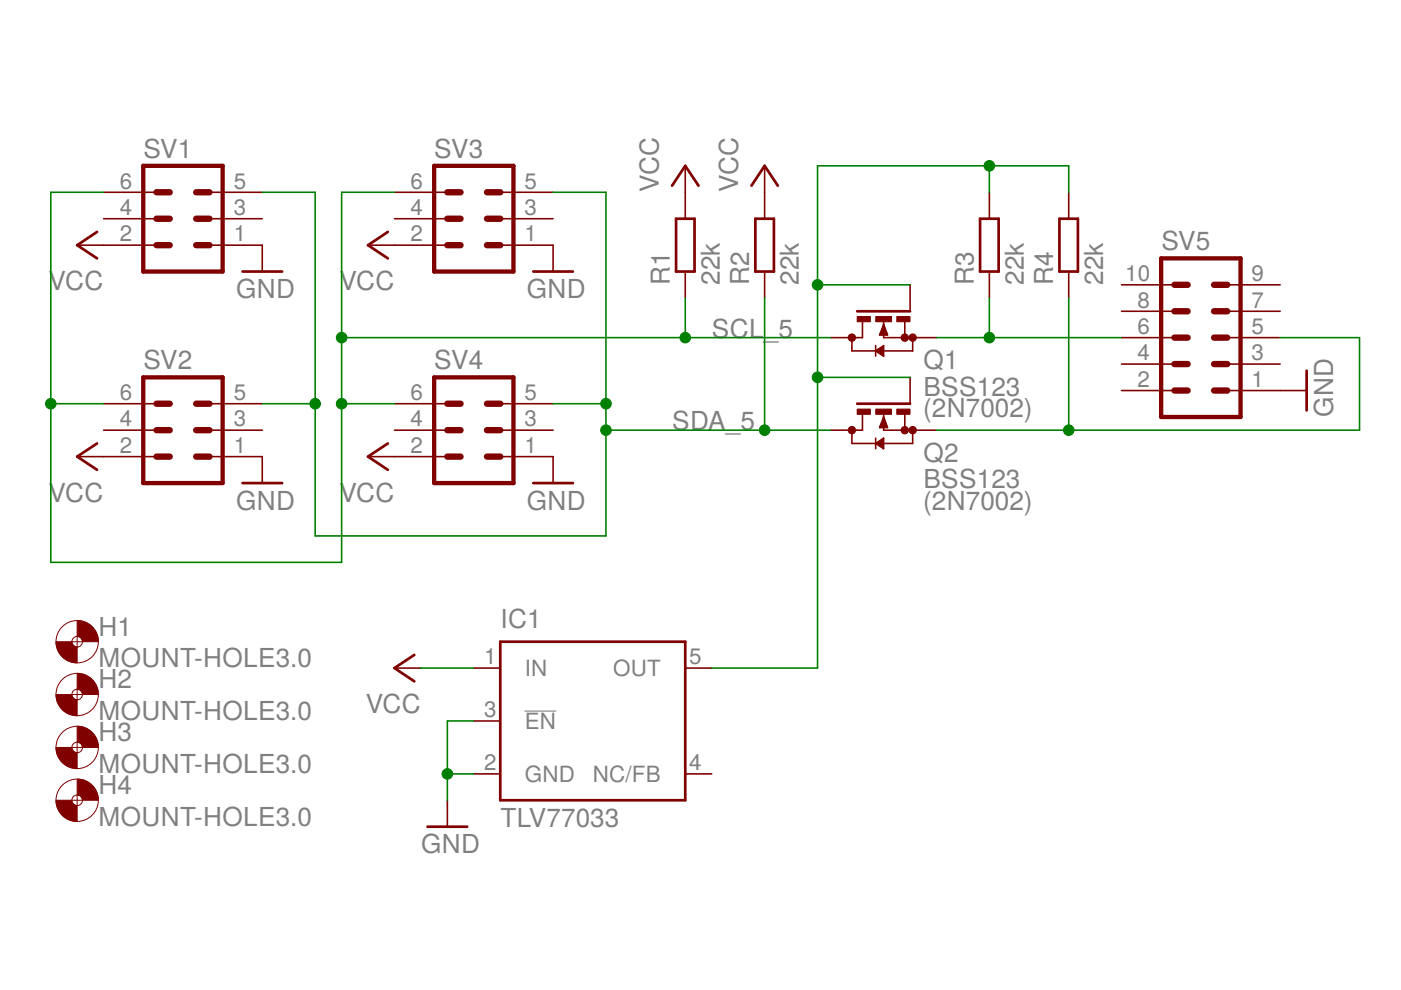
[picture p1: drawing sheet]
<?xml version="1.0" encoding="utf-8"?>
<!DOCTYPE eagle SYSTEM "eagle.dtd">
<eagle version="6.6.0">
<drawing>
<settings>
<setting alwaysvectorfont="no"/>
<setting verticaltext="up"/>
</settings>
<grid distance="0.1" unitdist="inch" unit="inch" style="lines" multiple="1" display="no" altdistance="0.01" altunitdist="inch" altunit="inch"/>
<schematic xreflabel="Ð­" xrefpart="/%S.%C%R">
<libraries>
<library name="con-ml">
<symbols>
<symbol name="06P">
<wire x1="3.81" y1="-5.08" x2="-3.81" y2="-5.08" width="0.4064" layer="94"/>
<wire x1="-3.81" y1="5.08" x2="-3.81" y2="-5.08" width="0.4064" layer="94"/>
<wire x1="3.81" y1="-5.08" x2="3.81" y2="5.08" width="0.4064" layer="94"/>
<wire x1="-3.81" y1="5.08" x2="3.81" y2="5.08" width="0.4064" layer="94"/>
<wire x1="1.27" y1="2.54" x2="2.54" y2="2.54" width="0.6096" layer="94"/>
<wire x1="1.27" y1="0" x2="2.54" y2="0" width="0.6096" layer="94"/>
<wire x1="1.27" y1="-2.54" x2="2.54" y2="-2.54" width="0.6096" layer="94"/>
<wire x1="-2.54" y1="2.54" x2="-1.27" y2="2.54" width="0.6096" layer="94"/>
<wire x1="-2.54" y1="0" x2="-1.27" y2="0" width="0.6096" layer="94"/>
<wire x1="-2.54" y1="-2.54" x2="-1.27" y2="-2.54" width="0.6096" layer="94"/>
<text x="-3.81" y="-7.62" size="1.778" layer="96">&gt;VALUE</text>
<text x="-3.81" y="5.842" size="1.778" layer="95">&gt;NAME</text>
<pin name="1" x="7.62" y="-2.54" visible="pad" length="middle" direction="pas" rot="R180"/>
<pin name="2" x="-7.62" y="-2.54" visible="pad" length="middle" direction="pas"/>
<pin name="3" x="7.62" y="0" visible="pad" length="middle" direction="pas" rot="R180"/>
<pin name="4" x="-7.62" y="0" visible="pad" length="middle" direction="pas"/>
<pin name="5" x="7.62" y="2.54" visible="pad" length="middle" direction="pas" rot="R180"/>
<pin name="6" x="-7.62" y="2.54" visible="pad" length="middle" direction="pas"/>
</symbol>
<symbol name="10P">
<wire x1="3.81" y1="-7.62" x2="-3.81" y2="-7.62" width="0.4064" layer="94"/>
<wire x1="-3.81" y1="7.62" x2="-3.81" y2="-7.62" width="0.4064" layer="94"/>
<wire x1="3.81" y1="-7.62" x2="3.81" y2="7.62" width="0.4064" layer="94"/>
<wire x1="-3.81" y1="7.62" x2="3.81" y2="7.62" width="0.4064" layer="94"/>
<wire x1="1.27" y1="5.08" x2="2.54" y2="5.08" width="0.6096" layer="94"/>
<wire x1="1.27" y1="2.54" x2="2.54" y2="2.54" width="0.6096" layer="94"/>
<wire x1="1.27" y1="0" x2="2.54" y2="0" width="0.6096" layer="94"/>
<wire x1="1.27" y1="-2.54" x2="2.54" y2="-2.54" width="0.6096" layer="94"/>
<wire x1="1.27" y1="-5.08" x2="2.54" y2="-5.08" width="0.6096" layer="94"/>
<wire x1="-2.54" y1="5.08" x2="-1.27" y2="5.08" width="0.6096" layer="94"/>
<wire x1="-2.54" y1="2.54" x2="-1.27" y2="2.54" width="0.6096" layer="94"/>
<wire x1="-2.54" y1="0" x2="-1.27" y2="0" width="0.6096" layer="94"/>
<wire x1="-2.54" y1="-2.54" x2="-1.27" y2="-2.54" width="0.6096" layer="94"/>
<wire x1="-2.54" y1="-5.08" x2="-1.27" y2="-5.08" width="0.6096" layer="94"/>
<text x="-3.81" y="-10.16" size="1.778" layer="96">&gt;VALUE</text>
<text x="-3.81" y="8.382" size="1.778" layer="95">&gt;NAME</text>
<pin name="1" x="7.62" y="-5.08" visible="pad" length="middle" direction="pas" rot="R180"/>
<pin name="2" x="-7.62" y="-5.08" visible="pad" length="middle" direction="pas"/>
<pin name="3" x="7.62" y="-2.54" visible="pad" length="middle" direction="pas" rot="R180"/>
<pin name="4" x="-7.62" y="-2.54" visible="pad" length="middle" direction="pas"/>
<pin name="5" x="7.62" y="0" visible="pad" length="middle" direction="pas" rot="R180"/>
<pin name="6" x="-7.62" y="0" visible="pad" length="middle" direction="pas"/>
<pin name="7" x="7.62" y="2.54" visible="pad" length="middle" direction="pas" rot="R180"/>
<pin name="8" x="-7.62" y="2.54" visible="pad" length="middle" direction="pas"/>
<pin name="9" x="7.62" y="5.08" visible="pad" length="middle" direction="pas" rot="R180"/>
<pin name="10" x="-7.62" y="5.08" visible="pad" length="middle" direction="pas"/>
</symbol>
</symbols>
<devicesets>
<deviceset name="ML6" prefix="SV" uservalue="yes">
<gates>
<gate name="1" symbol="06P" x="0" y="0"/>
</gates>
<devices>
<device name="" package="ML6">
<connects>
<connect gate="1" pin="1" pad="1"/>
<connect gate="1" pin="2" pad="2"/>
<connect gate="1" pin="3" pad="3"/>
<connect gate="1" pin="4" pad="4"/>
<connect gate="1" pin="5" pad="5"/>
<connect gate="1" pin="6" pad="6"/>
</connects>
<technologies>
<technology name="">
<attribute name="MF" value="" constant="no"/>
<attribute name="MPN" value="" constant="no"/>
<attribute name="OC_FARNELL" value="unknown" constant="no"/>
<attribute name="OC_NEWARK" value="unknown" constant="no"/>
</technology>
</technologies>
</device>
</devices>
</deviceset>
<deviceset name="ML10" prefix="SV" uservalue="yes">
<gates>
<gate name="G$1" symbol="10P" x="0" y="0"/>
</gates>
<devices>
<device name="" package="ML10">
<connects>
<connect gate="G$1" pin="1" pad="1"/>
<connect gate="G$1" pin="10" pad="10"/>
<connect gate="G$1" pin="2" pad="2"/>
<connect gate="G$1" pin="3" pad="3"/>
<connect gate="G$1" pin="4" pad="4"/>
<connect gate="G$1" pin="5" pad="5"/>
<connect gate="G$1" pin="6" pad="6"/>
<connect gate="G$1" pin="7" pad="7"/>
<connect gate="G$1" pin="8" pad="8"/>
<connect gate="G$1" pin="9" pad="9"/>
</connects>
<technologies>
<technology name="">
<attribute name="MF" value="" constant="no"/>
<attribute name="MPN" value="" constant="no"/>
<attribute name="OC_FARNELL" value="unknown" constant="no"/>
<attribute name="OC_NEWARK" value="unknown" constant="no"/>
</technology>
</technologies>
</device>
</devices>
</deviceset>
</devicesets>
</library>
<library name="holes">
<symbols>
<symbol name="MOUNT-HOLE">
<wire x1="0" y1="1.27" x2="1.27" y2="0" width="1.524" layer="94" curve="-90" cap="flat"/>
<wire x1="-1.27" y1="0" x2="0" y2="-1.27" width="1.524" layer="94" curve="90" cap="flat"/>
<wire x1="-0.508" y1="0" x2="0.508" y2="0" width="0.0508" layer="94"/>
<wire x1="0" y1="0.508" x2="0" y2="-0.508" width="0.0508" layer="94"/>
<circle x="0" y="0" radius="2.032" width="0.0508" layer="94"/>
<circle x="0" y="0" radius="0.508" width="0.0508" layer="94"/>
<text x="2.032" y="0.5842" size="1.778" layer="95">&gt;NAME</text>
<text x="2.032" y="-2.4638" size="1.778" layer="96">&gt;VALUE</text>
</symbol>
</symbols>
<devicesets>
<deviceset name="MOUNT-HOLE" prefix="H">
<gates>
<gate name="G$1" symbol="MOUNT-HOLE" x="0" y="0"/>
</gates>
<devices>
<device name="2.8" package="2,8">
<technologies>
<technology name=""/>
</technologies>
</device>
<device name="3.0" package="3,0">
<technologies>
<technology name=""/>
</technologies>
</device>
<device name="3.3" package="3,3">
<technologies>
<technology name=""/>
</technologies>
</device>
<device name="3.6" package="3,6">
<technologies>
<technology name=""/>
</technologies>
</device>
<device name="4.1" package="4,1">
<technologies>
<technology name=""/>
</technologies>
</device>
<device name="4.5" package="4,5">
<technologies>
<technology name=""/>
</technologies>
</device>
<device name="5.0" package="5,0">
<technologies>
<technology name=""/>
</technologies>
</device>
<device name="3.2" package="3,2">
<technologies>
<technology name=""/>
</technologies>
</device>
<device name="4.3" package="4,3">
<technologies>
<technology name=""/>
</technologies>
</device>
<device name="5.5" package="5,5">
<technologies>
<technology name=""/>
</technologies>
</device>
</devices>
</deviceset>
</devicesets>
</library>
<library name="rcl">
<symbols>
<symbol name="R-EU">
<wire x1="-2.54" y1="-0.889" x2="2.54" y2="-0.889" width="0.254" layer="94"/>
<wire x1="2.54" y1="0.889" x2="-2.54" y2="0.889" width="0.254" layer="94"/>
<wire x1="2.54" y1="-0.889" x2="2.54" y2="0.889" width="0.254" layer="94"/>
<wire x1="-2.54" y1="-0.889" x2="-2.54" y2="0.889" width="0.254" layer="94"/>
<text x="-3.81" y="1.4986" size="1.778" layer="95">&gt;NAME</text>
<text x="-3.81" y="-3.302" size="1.778" layer="96">&gt;VALUE</text>
<pin name="2" x="5.08" y="0" visible="off" length="short" direction="pas" swaplevel="1" rot="R180"/>
<pin name="1" x="-5.08" y="0" visible="off" length="short" direction="pas" swaplevel="1"/>
</symbol>
</symbols>
<devicesets>
<deviceset name="R-EU_" prefix="R" uservalue="yes">
<gates>
<gate name="G$1" symbol="R-EU" x="0" y="0"/>
</gates>
<devices>
<device name="R0402" package="R0402">
<connects>
<connect gate="G$1" pin="1" pad="1"/>
<connect gate="G$1" pin="2" pad="2"/>
</connects>
<technologies>
<technology name=""/>
</technologies>
</device>
<device name="R0603" package="R0603">
<connects>
<connect gate="G$1" pin="1" pad="1"/>
<connect gate="G$1" pin="2" pad="2"/>
</connects>
<technologies>
<technology name=""/>
</technologies>
</device>
<device name="R0805" package="R0805">
<connects>
<connect gate="G$1" pin="1" pad="1"/>
<connect gate="G$1" pin="2" pad="2"/>
</connects>
<technologies>
<technology name=""/>
</technologies>
</device>
<device name="R0805W" package="R0805W">
<connects>
<connect gate="G$1" pin="1" pad="1"/>
<connect gate="G$1" pin="2" pad="2"/>
</connects>
<technologies>
<technology name=""/>
</technologies>
</device>
<device name="R1005" package="R1005">
<connects>
<connect gate="G$1" pin="1" pad="1"/>
<connect gate="G$1" pin="2" pad="2"/>
</connects>
<technologies>
<technology name=""/>
</technologies>
</device>
<device name="R1206" package="R1206">
<connects>
<connect gate="G$1" pin="1" pad="1"/>
<connect gate="G$1" pin="2" pad="2"/>
</connects>
<technologies>
<technology name=""/>
</technologies>
</device>
<device name="R1206W" package="R1206W">
<connects>
<connect gate="G$1" pin="1" pad="1"/>
<connect gate="G$1" pin="2" pad="2"/>
</connects>
<technologies>
<technology name=""/>
</technologies>
</device>
<device name="R1210" package="R1210">
<connects>
<connect gate="G$1" pin="1" pad="1"/>
<connect gate="G$1" pin="2" pad="2"/>
</connects>
<technologies>
<technology name=""/>
</technologies>
</device>
<device name="R1210W" package="R1210W">
<connects>
<connect gate="G$1" pin="1" pad="1"/>
<connect gate="G$1" pin="2" pad="2"/>
</connects>
<technologies>
<technology name=""/>
</technologies>
</device>
<device name="R2010" package="R2010">
<connects>
<connect gate="G$1" pin="1" pad="1"/>
<connect gate="G$1" pin="2" pad="2"/>
</connects>
<technologies>
<technology name=""/>
</technologies>
</device>
<device name="R2010W" package="R2010W">
<connects>
<connect gate="G$1" pin="1" pad="1"/>
<connect gate="G$1" pin="2" pad="2"/>
</connects>
<technologies>
<technology name=""/>
</technologies>
</device>
<device name="R2012" package="R2012">
<connects>
<connect gate="G$1" pin="1" pad="1"/>
<connect gate="G$1" pin="2" pad="2"/>
</connects>
<technologies>
<technology name=""/>
</technologies>
</device>
<device name="R2012W" package="R2012W">
<connects>
<connect gate="G$1" pin="1" pad="1"/>
<connect gate="G$1" pin="2" pad="2"/>
</connects>
<technologies>
<technology name=""/>
</technologies>
</device>
<device name="R2512" package="R2512">
<connects>
<connect gate="G$1" pin="1" pad="1"/>
<connect gate="G$1" pin="2" pad="2"/>
</connects>
<technologies>
<technology name=""/>
</technologies>
</device>
<device name="R2512W" package="R2512W">
<connects>
<connect gate="G$1" pin="1" pad="1"/>
<connect gate="G$1" pin="2" pad="2"/>
</connects>
<technologies>
<technology name=""/>
</technologies>
</device>
<device name="R3216" package="R3216">
<connects>
<connect gate="G$1" pin="1" pad="1"/>
<connect gate="G$1" pin="2" pad="2"/>
</connects>
<technologies>
<technology name=""/>
</technologies>
</device>
<device name="R3216W" package="R3216W">
<connects>
<connect gate="G$1" pin="1" pad="1"/>
<connect gate="G$1" pin="2" pad="2"/>
</connects>
<technologies>
<technology name=""/>
</technologies>
</device>
<device name="R3225" package="R3225">
<connects>
<connect gate="G$1" pin="1" pad="1"/>
<connect gate="G$1" pin="2" pad="2"/>
</connects>
<technologies>
<technology name=""/>
</technologies>
</device>
<device name="R3225W" package="R3225W">
<connects>
<connect gate="G$1" pin="1" pad="1"/>
<connect gate="G$1" pin="2" pad="2"/>
</connects>
<technologies>
<technology name=""/>
</technologies>
</device>
<device name="R5025" package="R5025">
<connects>
<connect gate="G$1" pin="1" pad="1"/>
<connect gate="G$1" pin="2" pad="2"/>
</connects>
<technologies>
<technology name=""/>
</technologies>
</device>
<device name="R5025W" package="R5025W">
<connects>
<connect gate="G$1" pin="1" pad="1"/>
<connect gate="G$1" pin="2" pad="2"/>
</connects>
<technologies>
<technology name=""/>
</technologies>
</device>
<device name="R6332" package="R6332">
<connects>
<connect gate="G$1" pin="1" pad="1"/>
<connect gate="G$1" pin="2" pad="2"/>
</connects>
<technologies>
<technology name=""/>
</technologies>
</device>
<device name="R6332W" package="R6332W">
<connects>
<connect gate="G$1" pin="1" pad="1"/>
<connect gate="G$1" pin="2" pad="2"/>
</connects>
<technologies>
<technology name=""/>
</technologies>
</device>
<device name="M0805" package="M0805">
<connects>
<connect gate="G$1" pin="1" pad="1"/>
<connect gate="G$1" pin="2" pad="2"/>
</connects>
<technologies>
<technology name=""/>
</technologies>
</device>
<device name="M1206" package="M1206">
<connects>
<connect gate="G$1" pin="1" pad="1"/>
<connect gate="G$1" pin="2" pad="2"/>
</connects>
<technologies>
<technology name=""/>
</technologies>
</device>
<device name="M1406" package="M1406">
<connects>
<connect gate="G$1" pin="1" pad="1"/>
<connect gate="G$1" pin="2" pad="2"/>
</connects>
<technologies>
<technology name=""/>
</technologies>
</device>
<device name="M2012" package="M2012">
<connects>
<connect gate="G$1" pin="1" pad="1"/>
<connect gate="G$1" pin="2" pad="2"/>
</connects>
<technologies>
<technology name=""/>
</technologies>
</device>
<device name="M2309" package="M2309">
<connects>
<connect gate="G$1" pin="1" pad="1"/>
<connect gate="G$1" pin="2" pad="2"/>
</connects>
<technologies>
<technology name=""/>
</technologies>
</device>
<device name="M3216" package="M3216">
<connects>
<connect gate="G$1" pin="1" pad="1"/>
<connect gate="G$1" pin="2" pad="2"/>
</connects>
<technologies>
<technology name=""/>
</technologies>
</device>
<device name="M3516" package="M3516">
<connects>
<connect gate="G$1" pin="1" pad="1"/>
<connect gate="G$1" pin="2" pad="2"/>
</connects>
<technologies>
<technology name=""/>
</technologies>
</device>
<device name="M5923" package="M5923">
<connects>
<connect gate="G$1" pin="1" pad="1"/>
<connect gate="G$1" pin="2" pad="2"/>
</connects>
<technologies>
<technology name=""/>
</technologies>
</device>
<device name="0204/5" package="0204/5">
<connects>
<connect gate="G$1" pin="1" pad="1"/>
<connect gate="G$1" pin="2" pad="2"/>
</connects>
<technologies>
<technology name=""/>
</technologies>
</device>
<device name="0204/7" package="0204/7">
<connects>
<connect gate="G$1" pin="1" pad="1"/>
<connect gate="G$1" pin="2" pad="2"/>
</connects>
<technologies>
<technology name=""/>
</technologies>
</device>
<device name="0204/2V" package="0204V">
<connects>
<connect gate="G$1" pin="1" pad="1"/>
<connect gate="G$1" pin="2" pad="2"/>
</connects>
<technologies>
<technology name=""/>
</technologies>
</device>
<device name="0207/10" package="0207/10">
<connects>
<connect gate="G$1" pin="1" pad="1"/>
<connect gate="G$1" pin="2" pad="2"/>
</connects>
<technologies>
<technology name=""/>
</technologies>
</device>
<device name="0207/12" package="0207/12">
<connects>
<connect gate="G$1" pin="1" pad="1"/>
<connect gate="G$1" pin="2" pad="2"/>
</connects>
<technologies>
<technology name=""/>
</technologies>
</device>
<device name="0207/15" package="0207/15">
<connects>
<connect gate="G$1" pin="1" pad="1"/>
<connect gate="G$1" pin="2" pad="2"/>
</connects>
<technologies>
<technology name=""/>
</technologies>
</device>
<device name="0207/2V" package="0207/2V">
<connects>
<connect gate="G$1" pin="1" pad="1"/>
<connect gate="G$1" pin="2" pad="2"/>
</connects>
<technologies>
<technology name=""/>
</technologies>
</device>
<device name="0207/5V" package="0207/5V">
<connects>
<connect gate="G$1" pin="1" pad="1"/>
<connect gate="G$1" pin="2" pad="2"/>
</connects>
<technologies>
<technology name=""/>
</technologies>
</device>
<device name="0207/7" package="0207/7">
<connects>
<connect gate="G$1" pin="1" pad="1"/>
<connect gate="G$1" pin="2" pad="2"/>
</connects>
<technologies>
<technology name=""/>
</technologies>
</device>
<device name="0309/10" package="0309/10">
<connects>
<connect gate="G$1" pin="1" pad="1"/>
<connect gate="G$1" pin="2" pad="2"/>
</connects>
<technologies>
<technology name=""/>
</technologies>
</device>
<device name="0309/12" package="0309/12">
<connects>
<connect gate="G$1" pin="1" pad="1"/>
<connect gate="G$1" pin="2" pad="2"/>
</connects>
<technologies>
<technology name=""/>
</technologies>
</device>
<device name="0309/V" package="0309V">
<connects>
<connect gate="G$1" pin="1" pad="1"/>
<connect gate="G$1" pin="2" pad="2"/>
</connects>
<technologies>
<technology name=""/>
</technologies>
</device>
<device name="0411/12" package="0411/12">
<connects>
<connect gate="G$1" pin="1" pad="1"/>
<connect gate="G$1" pin="2" pad="2"/>
</connects>
<technologies>
<technology name=""/>
</technologies>
</device>
<device name="0411/15" package="0411/15">
<connects>
<connect gate="G$1" pin="1" pad="1"/>
<connect gate="G$1" pin="2" pad="2"/>
</connects>
<technologies>
<technology name=""/>
</technologies>
</device>
<device name="0411/3V" package="0411V">
<connects>
<connect gate="G$1" pin="1" pad="1"/>
<connect gate="G$1" pin="2" pad="2"/>
</connects>
<technologies>
<technology name=""/>
</technologies>
</device>
<device name="0414/15" package="0414/15">
<connects>
<connect gate="G$1" pin="1" pad="1"/>
<connect gate="G$1" pin="2" pad="2"/>
</connects>
<technologies>
<technology name=""/>
</technologies>
</device>
<device name="0414/5V" package="0414V">
<connects>
<connect gate="G$1" pin="1" pad="1"/>
<connect gate="G$1" pin="2" pad="2"/>
</connects>
<technologies>
<technology name=""/>
</technologies>
</device>
<device name="0617/17" package="0617/17">
<connects>
<connect gate="G$1" pin="1" pad="1"/>
<connect gate="G$1" pin="2" pad="2"/>
</connects>
<technologies>
<technology name=""/>
</technologies>
</device>
<device name="0617/22" package="0617/22">
<connects>
<connect gate="G$1" pin="1" pad="1"/>
<connect gate="G$1" pin="2" pad="2"/>
</connects>
<technologies>
<technology name=""/>
</technologies>
</device>
<device name="0617/5V" package="0617V">
<connects>
<connect gate="G$1" pin="1" pad="1"/>
<connect gate="G$1" pin="2" pad="2"/>
</connects>
<technologies>
<technology name=""/>
</technologies>
</device>
<device name="0922/22" package="0922/22">
<connects>
<connect gate="G$1" pin="1" pad="1"/>
<connect gate="G$1" pin="2" pad="2"/>
</connects>
<technologies>
<technology name=""/>
</technologies>
</device>
<device name="0613/5V" package="P0613V">
<connects>
<connect gate="G$1" pin="1" pad="1"/>
<connect gate="G$1" pin="2" pad="2"/>
</connects>
<technologies>
<technology name=""/>
</technologies>
</device>
<device name="0613/15" package="P0613/15">
<connects>
<connect gate="G$1" pin="1" pad="1"/>
<connect gate="G$1" pin="2" pad="2"/>
</connects>
<technologies>
<technology name=""/>
</technologies>
</device>
<device name="0817/22" package="P0817/22">
<connects>
<connect gate="G$1" pin="1" pad="1"/>
<connect gate="G$1" pin="2" pad="2"/>
</connects>
<technologies>
<technology name=""/>
</technologies>
</device>
<device name="0817/7V" package="P0817V">
<connects>
<connect gate="G$1" pin="1" pad="1"/>
<connect gate="G$1" pin="2" pad="2"/>
</connects>
<technologies>
<technology name=""/>
</technologies>
</device>
<device name="V234/12" package="V234/12">
<connects>
<connect gate="G$1" pin="1" pad="1"/>
<connect gate="G$1" pin="2" pad="2"/>
</connects>
<technologies>
<technology name=""/>
</technologies>
</device>
<device name="V235/17" package="V235/17">
<connects>
<connect gate="G$1" pin="1" pad="1"/>
<connect gate="G$1" pin="2" pad="2"/>
</connects>
<technologies>
<technology name=""/>
</technologies>
</device>
<device name="V526-0" package="V526-0">
<connects>
<connect gate="G$1" pin="1" pad="1"/>
<connect gate="G$1" pin="2" pad="2"/>
</connects>
<technologies>
<technology name=""/>
</technologies>
</device>
<device name="MELF0102R" package="MINI_MELF-0102R">
<connects>
<connect gate="G$1" pin="1" pad="1"/>
<connect gate="G$1" pin="2" pad="2"/>
</connects>
<technologies>
<technology name=""/>
</technologies>
</device>
<device name="MELF0102W" package="MINI_MELF-0102W">
<connects>
<connect gate="G$1" pin="1" pad="1"/>
<connect gate="G$1" pin="2" pad="2"/>
</connects>
<technologies>
<technology name=""/>
</technologies>
</device>
<device name="MELF0204R" package="MINI_MELF-0204R">
<connects>
<connect gate="G$1" pin="1" pad="1"/>
<connect gate="G$1" pin="2" pad="2"/>
</connects>
<technologies>
<technology name=""/>
</technologies>
</device>
<device name="MELF0204W" package="MINI_MELF-0204W">
<connects>
<connect gate="G$1" pin="1" pad="1"/>
<connect gate="G$1" pin="2" pad="2"/>
</connects>
<technologies>
<technology name=""/>
</technologies>
</device>
<device name="MELF0207R" package="MINI_MELF-0207R">
<connects>
<connect gate="G$1" pin="1" pad="1"/>
<connect gate="G$1" pin="2" pad="2"/>
</connects>
<technologies>
<technology name=""/>
</technologies>
</device>
<device name="MELF0207W" package="MINI_MELF-0207W">
<connects>
<connect gate="G$1" pin="1" pad="1"/>
<connect gate="G$1" pin="2" pad="2"/>
</connects>
<technologies>
<technology name=""/>
</technologies>
</device>
<device name="0922V" package="0922V">
<connects>
<connect gate="G$1" pin="1" pad="1"/>
<connect gate="G$1" pin="2" pad="2"/>
</connects>
<technologies>
<technology name=""/>
</technologies>
</device>
<device name="RDH/15" package="RDH/15">
<connects>
<connect gate="G$1" pin="1" pad="1"/>
<connect gate="G$1" pin="2" pad="2"/>
</connects>
<technologies>
<technology name=""/>
</technologies>
</device>
<device name="MELF0102AX" package="MINI_MELF-0102AX">
<connects>
<connect gate="G$1" pin="1" pad="1"/>
<connect gate="G$1" pin="2" pad="2"/>
</connects>
<technologies>
<technology name=""/>
</technologies>
</device>
<device name="R0201" package="R0201">
<connects>
<connect gate="G$1" pin="1" pad="1"/>
<connect gate="G$1" pin="2" pad="2"/>
</connects>
<technologies>
<technology name=""/>
</technologies>
</device>
<device name="VTA52" package="VTA52">
<connects>
<connect gate="G$1" pin="1" pad="1"/>
<connect gate="G$1" pin="2" pad="2"/>
</connects>
<technologies>
<technology name=""/>
</technologies>
</device>
<device name="VTA53" package="VTA53">
<connects>
<connect gate="G$1" pin="1" pad="1"/>
<connect gate="G$1" pin="2" pad="2"/>
</connects>
<technologies>
<technology name=""/>
</technologies>
</device>
<device name="VTA54" package="VTA54">
<connects>
<connect gate="G$1" pin="1" pad="1"/>
<connect gate="G$1" pin="2" pad="2"/>
</connects>
<technologies>
<technology name=""/>
</technologies>
</device>
<device name="VTA55" package="VTA55">
<connects>
<connect gate="G$1" pin="1" pad="1"/>
<connect gate="G$1" pin="2" pad="2"/>
</connects>
<technologies>
<technology name=""/>
</technologies>
</device>
<device name="VTA56" package="VTA56">
<connects>
<connect gate="G$1" pin="1" pad="1"/>
<connect gate="G$1" pin="2" pad="2"/>
</connects>
<technologies>
<technology name=""/>
</technologies>
</device>
<device name="VMTA55" package="VMTA55">
<connects>
<connect gate="G$1" pin="1" pad="1"/>
<connect gate="G$1" pin="2" pad="2"/>
</connects>
<technologies>
<technology name=""/>
</technologies>
</device>
<device name="VMTB60" package="VMTB60">
<connects>
<connect gate="G$1" pin="1" pad="1"/>
<connect gate="G$1" pin="2" pad="2"/>
</connects>
<technologies>
<technology name=""/>
</technologies>
</device>
<device name="R4527" package="R4527">
<connects>
<connect gate="G$1" pin="1" pad="1"/>
<connect gate="G$1" pin="2" pad="2"/>
</connects>
<technologies>
<technology name=""/>
</technologies>
</device>
<device name="WSC0001" package="WSC0001">
<connects>
<connect gate="G$1" pin="1" pad="1"/>
<connect gate="G$1" pin="2" pad="2"/>
</connects>
<technologies>
<technology name=""/>
</technologies>
</device>
<device name="WSC0002" package="WSC0002">
<connects>
<connect gate="G$1" pin="1" pad="1"/>
<connect gate="G$1" pin="2" pad="2"/>
</connects>
<technologies>
<technology name=""/>
</technologies>
</device>
<device name="WSC01/2" package="WSC01/2">
<connects>
<connect gate="G$1" pin="1" pad="1"/>
<connect gate="G$1" pin="2" pad="2"/>
</connects>
<technologies>
<technology name=""/>
</technologies>
</device>
<device name="WSC2515" package="WSC2515">
<connects>
<connect gate="G$1" pin="1" pad="1"/>
<connect gate="G$1" pin="2" pad="2"/>
</connects>
<technologies>
<technology name=""/>
</technologies>
</device>
<device name="WSC4527" package="WSC4527">
<connects>
<connect gate="G$1" pin="1" pad="1"/>
<connect gate="G$1" pin="2" pad="2"/>
</connects>
<technologies>
<technology name=""/>
</technologies>
</device>
<device name="WSC6927" package="WSC6927">
<connects>
<connect gate="G$1" pin="1" pad="1"/>
<connect gate="G$1" pin="2" pad="2"/>
</connects>
<technologies>
<technology name=""/>
</technologies>
</device>
<device name="R1218" package="R1218">
<connects>
<connect gate="G$1" pin="1" pad="1"/>
<connect gate="G$1" pin="2" pad="2"/>
</connects>
<technologies>
<technology name=""/>
</technologies>
</device>
<device name="1812X7R" package="1812X7R">
<connects>
<connect gate="G$1" pin="1" pad="1"/>
<connect gate="G$1" pin="2" pad="2"/>
</connects>
<technologies>
<technology name=""/>
</technologies>
</device>
</devices>
</deviceset>
</devicesets>
</library>
<library name="supply1">
<symbols>
<symbol name="GND">
<wire x1="-1.905" y1="0" x2="1.905" y2="0" width="0.254" layer="94"/>
<text x="-2.54" y="-2.54" size="1.778" layer="96">&gt;VALUE</text>
<pin name="GND" x="0" y="2.54" visible="off" length="short" direction="sup" rot="R270"/>
</symbol>
<symbol name="VCC">
<wire x1="1.27" y1="-1.905" x2="0" y2="0" width="0.254" layer="94"/>
<wire x1="0" y1="0" x2="-1.27" y2="-1.905" width="0.254" layer="94"/>
<text x="-2.54" y="-2.54" size="1.778" layer="96" rot="R90">&gt;VALUE</text>
<pin name="VCC" x="0" y="-2.54" visible="off" length="short" direction="sup" rot="R90"/>
</symbol>
</symbols>
<devicesets>
<deviceset name="GND" prefix="GND">
<gates>
<gate name="1" symbol="GND" x="0" y="0"/>
</gates>
<devices>
<device name="">
<technologies>
<technology name=""/>
</technologies>
</device>
</devices>
</deviceset>
<deviceset name="VCC" prefix="P+">
<gates>
<gate name="VCC" symbol="VCC" x="0" y="0"/>
</gates>
<devices>
<device name="">
<technologies>
<technology name=""/>
</technologies>
</device>
</devices>
</deviceset>
</devicesets>
</library>
<library name="texas">
<symbols>
<symbol name="TPS770XX">
<wire x1="-7.62" y1="7.62" x2="10.16" y2="7.62" width="0.254" layer="94"/>
<wire x1="10.16" y1="7.62" x2="10.16" y2="-7.62" width="0.254" layer="94"/>
<wire x1="10.16" y1="-7.62" x2="-7.62" y2="-7.62" width="0.254" layer="94"/>
<wire x1="-7.62" y1="-7.62" x2="-7.62" y2="7.62" width="0.254" layer="94"/>
<text x="-7.62" y="8.89" size="1.778" layer="95">&gt;NAME</text>
<text x="-7.62" y="-10.16" size="1.778" layer="96">&gt;VALUE</text>
<pin name="IN" x="-10.16" y="5.08" length="short" direction="in"/>
<pin name="!EN" x="-10.16" y="0" length="short" direction="in"/>
<pin name="NC/FB" x="12.7" y="-5.08" length="short" direction="pas" rot="R180"/>
<pin name="OUT" x="12.7" y="5.08" length="short" direction="pas" rot="R180"/>
<pin name="GND" x="-10.16" y="-5.08" length="short" direction="pwr"/>
</symbol>
</symbols>
<devicesets>
<deviceset name="TPS770*" prefix="IC">
<gates>
<gate name="G$1" symbol="TPS770XX" x="0" y="0"/>
</gates>
<devices>
<device name="" package="SOT23-DBV">
<connects>
<connect gate="G$1" pin="!EN" pad="3"/>
<connect gate="G$1" pin="GND" pad="2"/>
<connect gate="G$1" pin="IN" pad="1"/>
<connect gate="G$1" pin="NC/FB" pad="4"/>
<connect gate="G$1" pin="OUT" pad="5"/>
</connects>
<technologies>
<technology name="01">
<attribute name="MF" value="TEXAS INSTRUMENTS" constant="no"/>
<attribute name="MPN" value="TPS77001DBVT" constant="no"/>
<attribute name="OC_FARNELL" value="8461554" constant="no"/>
<attribute name="OC_NEWARK" value="77C1171" constant="no"/>
</technology>
<technology name="12">
<attribute name="MF" value="TEXAS INSTRUMENT CONNECTORS" constant="no"/>
<attribute name="MPN" value="TPS77012DBVR" constant="no"/>
<attribute name="OC_FARNELL" value="1412877" constant="no"/>
<attribute name="OC_NEWARK" value="77C1172" constant="no"/>
</technology>
<technology name="15">
<attribute name="MF" value="TEXAS INSTRUMENT CONNECTORS" constant="no"/>
<attribute name="MPN" value="TPS77015DBVT" constant="no"/>
<attribute name="OC_FARNELL" value="1412879" constant="no"/>
<attribute name="OC_NEWARK" value="77C1175" constant="no"/>
</technology>
<technology name="18">
<attribute name="MF" value="TEXAS INSTRUMENT CONNECTORS" constant="no"/>
<attribute name="MPN" value="TPS77018DBVR" constant="no"/>
<attribute name="OC_FARNELL" value="1575745" constant="no"/>
<attribute name="OC_NEWARK" value="77C1176" constant="no"/>
</technology>
<technology name="25">
<attribute name="MF" value="TEXAS INSTRUMENTS" constant="no"/>
<attribute name="MPN" value="TPS77025DBVR" constant="no"/>
<attribute name="OC_FARNELL" value="1412881" constant="no"/>
<attribute name="OC_NEWARK" value="77C1178" constant="no"/>
</technology>
<technology name="27">
<attribute name="MF" value="TEXAS INSTRUMENT CONNECTORS" constant="no"/>
<attribute name="MPN" value="TPS77027DBVT" constant="no"/>
<attribute name="OC_FARNELL" value="1510191" constant="no"/>
<attribute name="OC_NEWARK" value="77C1181" constant="no"/>
</technology>
<technology name="28">
<attribute name="MF" value="TEXAS INSTRUMENT CONNECTORS" constant="no"/>
<attribute name="MPN" value="TPS77028DBVR" constant="no"/>
<attribute name="OC_FARNELL" value="1412882" constant="no"/>
<attribute name="OC_NEWARK" value="77C1182" constant="no"/>
</technology>
<technology name="30">
<attribute name="MF" value="TEXAS INSTRUMENTS" constant="no"/>
<attribute name="MPN" value="TPS77030DBVT" constant="no"/>
<attribute name="OC_FARNELL" value="1207348" constant="no"/>
<attribute name="OC_NEWARK" value="77C1185" constant="no"/>
</technology>
<technology name="33">
<attribute name="MF" value="TEXAS INSTRUMENTS" constant="no"/>
<attribute name="MPN" value="TPS77033DBVT" constant="no"/>
<attribute name="OC_FARNELL" value="8461570" constant="no"/>
<attribute name="OC_NEWARK" value="77C1187" constant="no"/>
</technology>
<technology name="50">
<attribute name="MF" value="TEXAS INSTRUMENT CONNECTORS" constant="no"/>
<attribute name="MPN" value="TPS77050DBVT" constant="no"/>
<attribute name="OC_FARNELL" value="1412883" constant="no"/>
<attribute name="OC_NEWARK" value="77C1189" constant="no"/>
</technology>
</technologies>
</device>
</devices>
</deviceset>
</devicesets>
</library>
<library name="transistor-small-signal">
<symbols>
<symbol name="N-MOS">
<wire x1="-1.27" y1="0" x2="-0.254" y2="0.381" width="0.1524" layer="94"/>
<wire x1="-0.254" y1="0.381" x2="-0.254" y2="-0.381" width="0.1524" layer="94"/>
<wire x1="-0.254" y1="-0.381" x2="-1.27" y2="0" width="0.1524" layer="94"/>
<wire x1="-1.27" y1="0" x2="-1.016" y2="0" width="0.1524" layer="94"/>
<wire x1="-1.016" y1="0" x2="-0.889" y2="0" width="0.1524" layer="94"/>
<wire x1="-0.889" y1="0" x2="0" y2="0" width="0.1524" layer="94"/>
<wire x1="0" y1="0" x2="0" y2="-2.032" width="0.1524" layer="94"/>
<wire x1="0" y1="-2.032" x2="0" y2="-2.794" width="0.1524" layer="94"/>
<wire x1="-1.524" y1="0" x2="-1.27" y2="0" width="0.1524" layer="94"/>
<wire x1="-2.54" y1="2.54" x2="-2.54" y2="-2.54" width="0.254" layer="94"/>
<wire x1="0" y1="3.048" x2="1.27" y2="3.048" width="0.1524" layer="94"/>
<wire x1="1.27" y1="3.048" x2="1.27" y2="0.762" width="0.1524" layer="94"/>
<wire x1="1.27" y1="0.762" x2="1.27" y2="0.508" width="0.1524" layer="94"/>
<wire x1="1.27" y1="0.508" x2="1.27" y2="-2.794" width="0.1524" layer="94"/>
<wire x1="1.27" y1="-2.794" x2="0" y2="-2.794" width="0.1524" layer="94"/>
<wire x1="1.778" y1="0" x2="0.762" y2="0" width="0.1524" layer="94"/>
<wire x1="0.762" y1="0" x2="1.27" y2="0.762" width="0.1524" layer="94"/>
<wire x1="1.27" y1="0.762" x2="1.778" y2="0" width="0.1524" layer="94"/>
<wire x1="1.778" y1="0.762" x2="0.762" y2="0.762" width="0.1524" layer="94"/>
<wire x1="-1.524" y1="2.032" x2="0" y2="2.032" width="0.1524" layer="94"/>
<wire x1="0" y1="2.032" x2="0" y2="2.54" width="0.1524" layer="94"/>
<wire x1="-1.524" y1="-2.032" x2="0" y2="-2.032" width="0.1524" layer="94"/>
<wire x1="-1.016" y1="0" x2="-0.381" y2="-0.254" width="0.254" layer="94"/>
<wire x1="-0.381" y1="-0.254" x2="-0.381" y2="0.254" width="0.254" layer="94"/>
<wire x1="-0.381" y1="0.254" x2="-0.889" y2="0" width="0.254" layer="94"/>
<wire x1="1.27" y1="0.508" x2="1.016" y2="0.127" width="0.254" layer="94"/>
<wire x1="1.016" y1="0.127" x2="1.524" y2="0.127" width="0.254" layer="94"/>
<wire x1="1.524" y1="0.127" x2="1.27" y2="0.508" width="0.254" layer="94"/>
<circle x="0" y="-2.794" radius="0.3592" width="0" layer="94"/>
<circle x="0" y="-2.032" radius="0.3592" width="0" layer="94"/>
<circle x="0" y="3.048" radius="0.3592" width="0" layer="94"/>
<text x="2.54" y="0" size="1.778" layer="95">&gt;NAME</text>
<text x="2.54" y="-2.54" size="1.778" layer="96">&gt;VALUE</text>
<rectangle x1="-2.032" y1="1.27" x2="-1.524" y2="2.54" layer="94"/>
<rectangle x1="-2.032" y1="-2.54" x2="-1.524" y2="-1.27" layer="94"/>
<rectangle x1="-2.032" y1="-0.762" x2="-1.524" y2="0.762" layer="94"/>
<pin name="G" x="-5.08" y="-2.54" visible="off" length="short" direction="pas"/>
<pin name="D" x="0" y="5.08" visible="off" length="short" direction="pas" rot="R270"/>
<pin name="S" x="0" y="-5.08" visible="off" length="short" direction="pas" rot="R90"/>
</symbol>
</symbols>
<devicesets>
<deviceset name="BSS123" prefix="Q">
<gates>
<gate name="G$1" symbol="N-MOS" x="0" y="0"/>
</gates>
<devices>
<device name="" package="SOT23">
<connects>
<connect gate="G$1" pin="D" pad="3"/>
<connect gate="G$1" pin="G" pad="1"/>
<connect gate="G$1" pin="S" pad="2"/>
</connects>
<technologies>
<technology name=""/>
</technologies>
</device>
</devices>
</deviceset>
</devicesets>
</library>
</libraries>
<attributes>
</attributes>
<variantdefs>
</variantdefs>
<classes>
<class number="0" name="default" width="0" drill="0">
</class>
</classes>
<parts>
<part name="SV1" library="con-ml" deviceset="ML6" device=""/>
<part name="H1" library="holes" deviceset="MOUNT-HOLE" device="3.0"/>
<part name="H2" library="holes" deviceset="MOUNT-HOLE" device="3.0"/>
<part name="H3" library="holes" deviceset="MOUNT-HOLE" device="3.0"/>
<part name="H4" library="holes" deviceset="MOUNT-HOLE" device="3.0"/>
<part name="R1" library="rcl" deviceset="R-EU_" device="M0805" value="22k"/>
<part name="R2" library="rcl" deviceset="R-EU_" device="M0805" value="22k"/>
<part name="R3" library="rcl" deviceset="R-EU_" device="M0805" value="22k"/>
<part name="R4" library="rcl" deviceset="R-EU_" device="M0805" value="22k"/>
<part name="SV3" library="con-ml" deviceset="ML6" device=""/>
<part name="SV4" library="con-ml" deviceset="ML6" device=""/>
<part name="SV2" library="con-ml" deviceset="ML6" device=""/>
<part name="SV5" library="con-ml" deviceset="ML10" device=""/>
<part name="GND1" library="supply1" deviceset="GND" device=""/>
<part name="GND2" library="supply1" deviceset="GND" device=""/>
<part name="GND3" library="supply1" deviceset="GND" device=""/>
<part name="GND4" library="supply1" deviceset="GND" device=""/>
<part name="P+1" library="supply1" deviceset="VCC" device=""/>
<part name="P+2" library="supply1" deviceset="VCC" device=""/>
<part name="P+3" library="supply1" deviceset="VCC" device=""/>
<part name="P+4" library="supply1" deviceset="VCC" device=""/>
<part name="IC1" library="texas" deviceset="TPS770*" device="" technology="33" value="TLV77033"/>
<part name="P+5" library="supply1" deviceset="VCC" device=""/>
<part name="P+6" library="supply1" deviceset="VCC" device=""/>
<part name="P+7" library="supply1" deviceset="VCC" device=""/>
<part name="GND5" library="supply1" deviceset="GND" device=""/>
<part name="GND6" library="supply1" deviceset="GND" device=""/>
<part name="Q1" library="transistor-small-signal" deviceset="BSS123" device=""/>
<part name="Q2" library="transistor-small-signal" deviceset="BSS123" device=""/>
</parts>
<sheets>
<sheet>
<plain>
<text x="60.96" y="73.66" size="1.778" layer="97">(2N7002)</text>
<text x="60.96" y="82.55" size="1.778" layer="97">(2N7002)</text>
</plain>
<instances>
<instance part="SV1" gate="1" x="-10.16" y="101.6"/>
<instance part="H1" gate="G$1" x="-20.32" y="60.96"/>
<instance part="H2" gate="G$1" x="-20.32" y="55.88"/>
<instance part="H3" gate="G$1" x="-20.32" y="50.8"/>
<instance part="H4" gate="G$1" x="-20.32" y="45.72"/>
<instance part="R1" gate="G$1" x="38.1" y="99.06" rot="R90"/>
<instance part="R2" gate="G$1" x="45.72" y="99.06" rot="R90"/>
<instance part="R3" gate="G$1" x="67.31" y="99.06" rot="R90"/>
<instance part="R4" gate="G$1" x="74.93" y="99.06" rot="R90"/>
<instance part="SV3" gate="1" x="17.78" y="101.6"/>
<instance part="SV4" gate="1" x="17.78" y="81.28"/>
<instance part="SV2" gate="1" x="-10.16" y="81.28"/>
<instance part="SV5" gate="G$1" x="87.63" y="90.17"/>
<instance part="GND1" gate="1" x="-2.54" y="96.52"/>
<instance part="GND2" gate="1" x="25.4" y="96.52"/>
<instance part="GND3" gate="1" x="25.4" y="76.2"/>
<instance part="GND4" gate="1" x="-2.54" y="76.2"/>
<instance part="P+1" gate="VCC" x="-20.32" y="99.06" rot="R90"/>
<instance part="P+2" gate="VCC" x="7.62" y="99.06" rot="R90"/>
<instance part="P+3" gate="VCC" x="7.62" y="78.74" rot="R90"/>
<instance part="P+4" gate="VCC" x="-20.32" y="78.74" rot="R90"/>
<instance part="IC1" gate="G$1" x="27.94" y="53.34"/>
<instance part="P+5" gate="VCC" x="38.1" y="106.68"/>
<instance part="P+6" gate="VCC" x="45.72" y="106.68"/>
<instance part="P+7" gate="VCC" x="10.16" y="58.42" rot="R90"/>
<instance part="GND5" gate="1" x="15.24" y="43.18"/>
<instance part="GND6" gate="1" x="97.79" y="85.09" rot="R90"/>
<instance part="Q1" gate="G$1" x="57.15" y="90.17" smashed="yes" rot="MR270">
<attribute name="NAME" x="60.96" y="88.9" size="1.778" layer="95" rot="MR180"/>
<attribute name="VALUE" x="60.96" y="86.36" size="1.778" layer="96" rot="MR180"/>
</instance>
<instance part="Q2" gate="G$1" x="57.15" y="81.28" smashed="yes" rot="MR270">
<attribute name="NAME" x="60.96" y="80.01" size="1.778" layer="95" rot="MR180"/>
<attribute name="VALUE" x="60.96" y="77.47" size="1.778" layer="96" rot="MR180"/>
</instance>
</instances>
<busses>
</busses>
<nets>
<net name="GND" class="0">
<segment>
<pinref part="SV1" gate="1" pin="1"/>
<pinref part="GND1" gate="1" pin="GND"/>
</segment>
<segment>
<pinref part="SV3" gate="1" pin="1"/>
<pinref part="GND2" gate="1" pin="GND"/>
</segment>
<segment>
<pinref part="SV4" gate="1" pin="1"/>
<pinref part="GND3" gate="1" pin="GND"/>
</segment>
<segment>
<pinref part="SV2" gate="1" pin="1"/>
<pinref part="GND4" gate="1" pin="GND"/>
</segment>
<segment>
<pinref part="IC1" gate="G$1" pin="GND"/>
<wire x1="17.78" y1="48.26" x2="15.24" y2="48.26" width="0.1524" layer="91"/>
<pinref part="GND5" gate="1" pin="GND"/>
<wire x1="15.24" y1="48.26" x2="15.24" y2="45.72" width="0.1524" layer="91"/>
<pinref part="IC1" gate="G$1" pin="!EN"/>
<wire x1="17.78" y1="53.34" x2="15.24" y2="53.34" width="0.1524" layer="91"/>
<wire x1="15.24" y1="53.34" x2="15.24" y2="48.26" width="0.1524" layer="91"/>
<junction x="15.24" y="48.26"/>
</segment>
<segment>
<pinref part="SV5" gate="G$1" pin="1"/>
<pinref part="GND6" gate="1" pin="GND"/>
</segment>
</net>
<net name="VCC" class="0">
<segment>
<pinref part="SV1" gate="1" pin="2"/>
<pinref part="P+1" gate="VCC" pin="VCC"/>
</segment>
<segment>
<pinref part="SV3" gate="1" pin="2"/>
<pinref part="P+2" gate="VCC" pin="VCC"/>
</segment>
<segment>
<pinref part="SV4" gate="1" pin="2"/>
<pinref part="P+3" gate="VCC" pin="VCC"/>
</segment>
<segment>
<pinref part="SV2" gate="1" pin="2"/>
<pinref part="P+4" gate="VCC" pin="VCC"/>
</segment>
<segment>
<pinref part="R1" gate="G$1" pin="2"/>
<pinref part="P+5" gate="VCC" pin="VCC"/>
</segment>
<segment>
<pinref part="R2" gate="G$1" pin="2"/>
<pinref part="P+6" gate="VCC" pin="VCC"/>
</segment>
<segment>
<pinref part="P+7" gate="VCC" pin="VCC"/>
<pinref part="IC1" gate="G$1" pin="IN"/>
<wire x1="12.7" y1="58.42" x2="17.78" y2="58.42" width="0.1524" layer="91"/>
</segment>
</net>
<net name="SCL_5" class="0">
<segment>
<pinref part="SV2" gate="1" pin="6"/>
<wire x1="-17.78" y1="83.82" x2="-22.86" y2="83.82" width="0.1524" layer="91"/>
<wire x1="-22.86" y1="83.82" x2="-22.86" y2="104.14" width="0.1524" layer="91"/>
<pinref part="SV1" gate="1" pin="6"/>
<wire x1="-22.86" y1="104.14" x2="-17.78" y2="104.14" width="0.1524" layer="91"/>
<wire x1="-22.86" y1="83.82" x2="-22.86" y2="68.58" width="0.1524" layer="91"/>
<junction x="-22.86" y="83.82"/>
<pinref part="SV3" gate="1" pin="6"/>
<wire x1="10.16" y1="104.14" x2="5.08" y2="104.14" width="0.1524" layer="91"/>
<wire x1="5.08" y1="104.14" x2="5.08" y2="90.17" width="0.1524" layer="91"/>
<pinref part="SV4" gate="1" pin="6"/>
<wire x1="5.08" y1="90.17" x2="5.08" y2="83.82" width="0.1524" layer="91"/>
<wire x1="5.08" y1="83.82" x2="10.16" y2="83.82" width="0.1524" layer="91"/>
<wire x1="-22.86" y1="68.58" x2="5.08" y2="68.58" width="0.1524" layer="91"/>
<wire x1="5.08" y1="68.58" x2="5.08" y2="83.82" width="0.1524" layer="91"/>
<junction x="5.08" y="83.82"/>
<wire x1="52.07" y1="90.17" x2="38.1" y2="90.17" width="0.1524" layer="91"/>
<junction x="5.08" y="90.17"/>
<pinref part="R1" gate="G$1" pin="1"/>
<wire x1="38.1" y1="90.17" x2="5.08" y2="90.17" width="0.1524" layer="91"/>
<wire x1="38.1" y1="93.98" x2="38.1" y2="90.17" width="0.1524" layer="91"/>
<junction x="38.1" y="90.17"/>
<label x="40.64" y="90.17" size="1.778" layer="95"/>
<pinref part="Q1" gate="G$1" pin="D"/>
</segment>
</net>
<net name="SDA_5" class="0">
<segment>
<pinref part="SV2" gate="1" pin="5"/>
<wire x1="-2.54" y1="83.82" x2="2.54" y2="83.82" width="0.1524" layer="91"/>
<wire x1="2.54" y1="83.82" x2="2.54" y2="104.14" width="0.1524" layer="91"/>
<pinref part="SV1" gate="1" pin="5"/>
<wire x1="2.54" y1="104.14" x2="-2.54" y2="104.14" width="0.1524" layer="91"/>
<wire x1="2.54" y1="83.82" x2="2.54" y2="71.12" width="0.1524" layer="91"/>
<junction x="2.54" y="83.82"/>
<pinref part="SV4" gate="1" pin="5"/>
<wire x1="25.4" y1="83.82" x2="30.48" y2="83.82" width="0.1524" layer="91"/>
<wire x1="30.48" y1="83.82" x2="30.48" y2="104.14" width="0.1524" layer="91"/>
<pinref part="SV3" gate="1" pin="5"/>
<wire x1="30.48" y1="104.14" x2="25.4" y2="104.14" width="0.1524" layer="91"/>
<wire x1="2.54" y1="71.12" x2="30.48" y2="71.12" width="0.1524" layer="91"/>
<wire x1="30.48" y1="71.12" x2="30.48" y2="81.28" width="0.1524" layer="91"/>
<junction x="30.48" y="83.82"/>
<wire x1="30.48" y1="81.28" x2="30.48" y2="83.82" width="0.1524" layer="91"/>
<wire x1="52.07" y1="81.28" x2="45.72" y2="81.28" width="0.1524" layer="91"/>
<junction x="30.48" y="81.28"/>
<pinref part="R2" gate="G$1" pin="1"/>
<wire x1="45.72" y1="81.28" x2="30.48" y2="81.28" width="0.1524" layer="91"/>
<wire x1="45.72" y1="93.98" x2="45.72" y2="81.28" width="0.1524" layer="91"/>
<junction x="45.72" y="81.28"/>
<label x="36.83" y="81.28" size="1.778" layer="95"/>
<pinref part="Q2" gate="G$1" pin="D"/>
</segment>
</net>
<net name="N$1" class="0">
<segment>
<wire x1="62.23" y1="90.17" x2="67.31" y2="90.17" width="0.1524" layer="91"/>
<pinref part="SV5" gate="G$1" pin="6"/>
<pinref part="R3" gate="G$1" pin="1"/>
<wire x1="67.31" y1="90.17" x2="80.01" y2="90.17" width="0.1524" layer="91"/>
<wire x1="67.31" y1="93.98" x2="67.31" y2="90.17" width="0.1524" layer="91"/>
<junction x="67.31" y="90.17"/>
<pinref part="Q1" gate="G$1" pin="S"/>
</segment>
</net>
<net name="N$3" class="0">
<segment>
<wire x1="62.23" y1="81.28" x2="74.93" y2="81.28" width="0.1524" layer="91"/>
<wire x1="74.93" y1="81.28" x2="102.87" y2="81.28" width="0.1524" layer="91"/>
<wire x1="102.87" y1="81.28" x2="102.87" y2="90.17" width="0.1524" layer="91"/>
<pinref part="SV5" gate="G$1" pin="5"/>
<wire x1="102.87" y1="90.17" x2="95.25" y2="90.17" width="0.1524" layer="91"/>
<pinref part="R4" gate="G$1" pin="1"/>
<wire x1="74.93" y1="93.98" x2="74.93" y2="81.28" width="0.1524" layer="91"/>
<junction x="74.93" y="81.28"/>
<pinref part="Q2" gate="G$1" pin="S"/>
</segment>
</net>
<net name="N$4" class="0">
<segment>
<pinref part="Q2" gate="G$1" pin="G"/>
<wire x1="50.8" y1="86.36" x2="59.69" y2="86.36" width="0.1524" layer="91"/>
<wire x1="50.8" y1="58.42" x2="50.8" y2="86.36" width="0.1524" layer="91"/>
<pinref part="IC1" gate="G$1" pin="OUT"/>
<wire x1="40.64" y1="58.42" x2="50.8" y2="58.42" width="0.1524" layer="91"/>
<pinref part="R4" gate="G$1" pin="2"/>
<wire x1="50.8" y1="95.25" x2="50.8" y2="106.68" width="0.1524" layer="91"/>
<wire x1="50.8" y1="106.68" x2="67.31" y2="106.68" width="0.1524" layer="91"/>
<wire x1="67.31" y1="106.68" x2="74.93" y2="106.68" width="0.1524" layer="91"/>
<wire x1="74.93" y1="106.68" x2="74.93" y2="104.14" width="0.1524" layer="91"/>
<pinref part="R3" gate="G$1" pin="2"/>
<wire x1="67.31" y1="106.68" x2="67.31" y2="104.14" width="0.1524" layer="91"/>
<junction x="67.31" y="106.68"/>
<pinref part="Q1" gate="G$1" pin="G"/>
<wire x1="50.8" y1="95.25" x2="59.69" y2="95.25" width="0.1524" layer="91"/>
<wire x1="50.8" y1="86.36" x2="50.8" y2="95.25" width="0.1524" layer="91"/>
<junction x="50.8" y="86.36"/>
<junction x="50.8" y="95.25"/>
</segment>
</net>
</nets>
</sheet>
</sheets>
</schematic>
</drawing>
</eagle>
